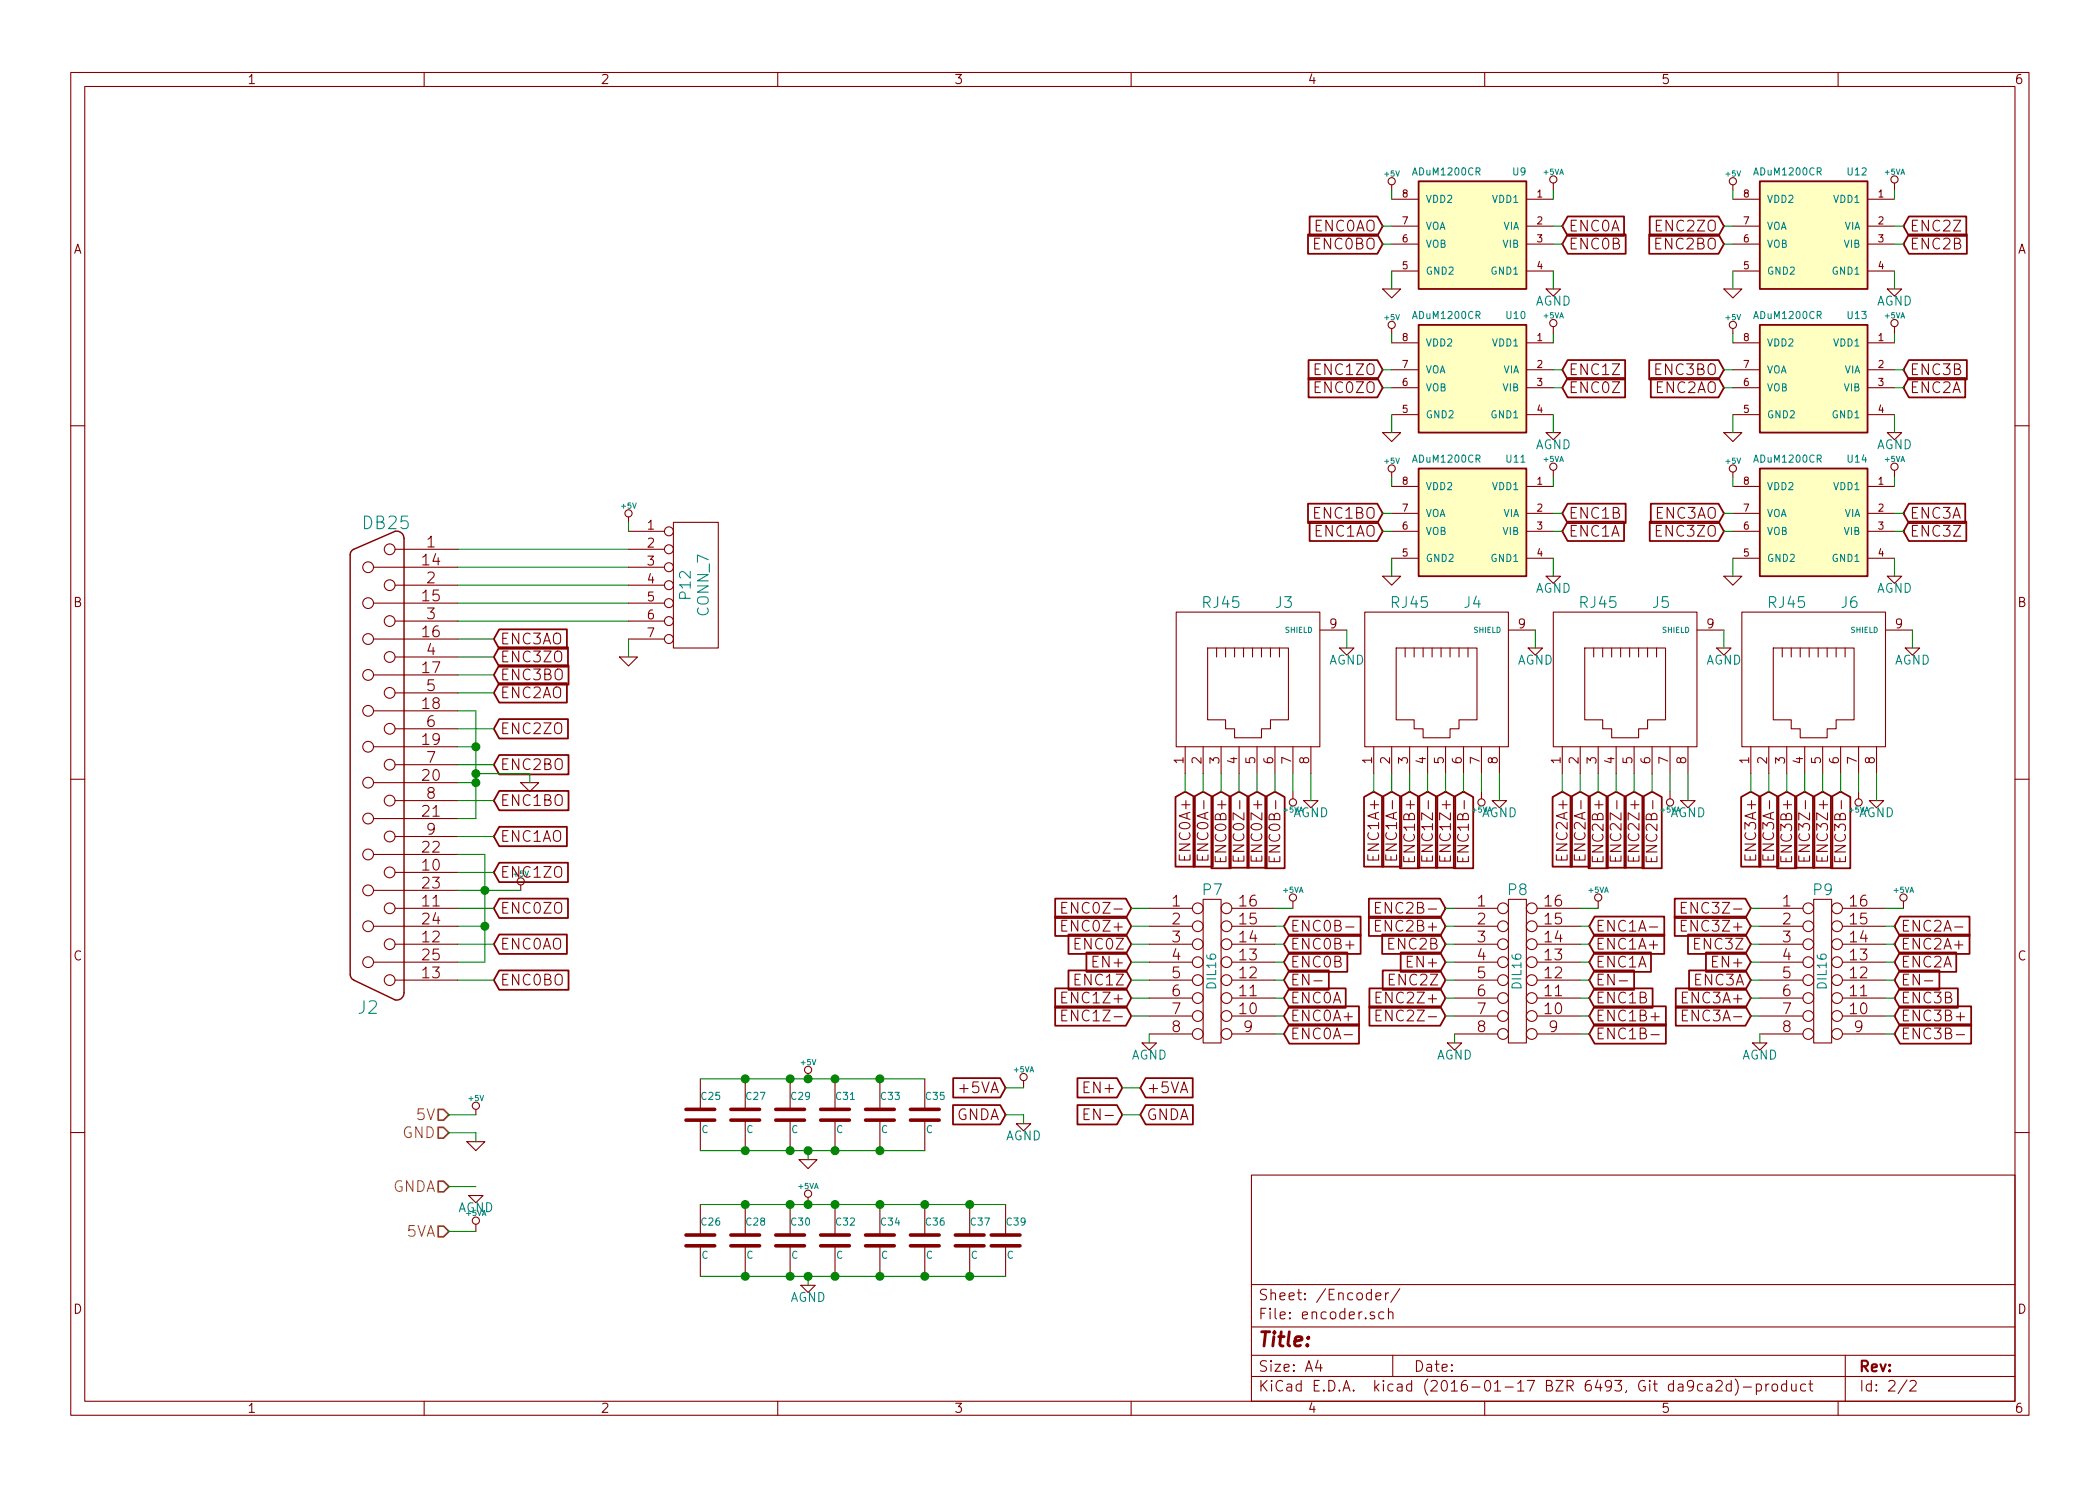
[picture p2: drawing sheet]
EESchema Schematic File Version 2
LIBS:power
LIBS:device
LIBS:transistors
LIBS:conn
LIBS:linear
LIBS:regul
LIBS:74xx
LIBS:cmos4000
LIBS:adc-dac
LIBS:memory
LIBS:xilinx
LIBS:microcontrollers
LIBS:dsp
LIBS:microchip
LIBS:analog_switches
LIBS:motorola
LIBS:texas
LIBS:intel
LIBS:audio
LIBS:interface
LIBS:digital-audio
LIBS:philips
LIBS:display
LIBS:cypress
LIBS:siliconi
LIBS:opto
LIBS:atmel
LIBS:contrib
LIBS:valves
LIBS:db25_bob-cache
EELAYER 25 0
EELAYER END
$Descr A4 11693 8268
encoding utf-8
Sheet 2 2
Title ""
Date ""
Rev ""
Comp ""
Comment1 ""
Comment2 ""
Comment3 ""
Comment4 ""
$EndDescr
$Comp
L DB25 J2
U 1 1
P 2100 4250
F 0 "J2" H 2150 5600 70  0000 C CNN
F 1 "DB25" H 2050 2900 70  0000 C CNN
F 2 "Connect:DB25FD" H 2100 4250 60  0001 C CNN
F 3 "" H 2100 4250 60  0000 C CNN
	1    2100 4250
	-1   0    0    1   
$EndComp
Text HLabel 2500 6300 0    60   Input ~ 0
GND
Text HLabel 2500 6600 0    60   Input ~ 0
GNDA
Text HLabel 2500 6200 0    60   Input ~ 0
5V
$Comp
L GND #PWR057
U 1 1
P 2950 4350
F 0 "#PWR057" H 2950 4350 30  0001 C CNN
F 1 "GND" H 2950 4280 30  0001 C CNN
F 2 "" H 2950 4350 60  0000 C CNN
F 3 "" H 2950 4350 60  0000 C CNN
	1    2950 4350
	1    0    0    -1  
$EndComp
$Comp
L +5V #PWR058
U 1 1
P 2900 4950
F 0 "#PWR058" H 2900 5040 20  0001 C CNN
F 1 "+5V" H 2900 5040 30  0000 C CNN
F 2 "" H 2900 4950 60  0000 C CNN
F 3 "" H 2900 4950 60  0000 C CNN
	1    2900 4950
	1    0    0    -1  
$EndComp
$Comp
L GND #PWR059
U 1 1
P 2650 6350
F 0 "#PWR059" H 2650 6350 30  0001 C CNN
F 1 "GND" H 2650 6280 30  0001 C CNN
F 2 "" H 2650 6350 60  0000 C CNN
F 3 "" H 2650 6350 60  0000 C CNN
	1    2650 6350
	1    0    0    -1  
$EndComp
$Comp
L +5V #PWR060
U 1 1
P 2650 6200
F 0 "#PWR060" H 2650 6290 20  0001 C CNN
F 1 "+5V" H 2650 6290 30  0000 C CNN
F 2 "" H 2650 6200 60  0000 C CNN
F 3 "" H 2650 6200 60  0000 C CNN
	1    2650 6200
	1    0    0    -1  
$EndComp
$Comp
L ADuM1200CR U11
U 1 1
P 8200 2900
F 0 "U11" H 7900 3250 40  0000 L CNN
F 1 "ADuM1200CR" H 8150 3250 40  0000 L CNN
F 2 "Housings_SOIC:SOIC-8_3.9x4.9mm_Pitch1.27mm" H 8200 2900 35  0001 C CIN
F 3 "" H 8200 2900 60  0000 C CNN
	1    8200 2900
	-1   0    0    -1  
$EndComp
$Comp
L ADuM1200CR U10
U 1 1
P 8200 2100
F 0 "U10" H 7900 2450 40  0000 L CNN
F 1 "ADuM1200CR" H 8150 2450 40  0000 L CNN
F 2 "Housings_SOIC:SOIC-8_3.9x4.9mm_Pitch1.27mm" H 8200 2100 35  0001 C CIN
F 3 "" H 8200 2100 60  0000 C CNN
	1    8200 2100
	-1   0    0    -1  
$EndComp
$Comp
L ADuM1200CR U9
U 1 1
P 8200 1300
F 0 "U9" H 7900 1650 40  0000 L CNN
F 1 "ADuM1200CR" H 8150 1650 40  0000 L CNN
F 2 "Housings_SOIC:SOIC-8_3.9x4.9mm_Pitch1.27mm" H 8200 1300 35  0001 C CIN
F 3 "" H 8200 1300 60  0000 C CNN
	1    8200 1300
	-1   0    0    -1  
$EndComp
$Comp
L ADuM1200CR U12
U 1 1
P 10100 1300
F 0 "U12" H 9800 1650 40  0000 L CNN
F 1 "ADuM1200CR" H 10050 1650 40  0000 L CNN
F 2 "Housings_SOIC:SOIC-8_3.9x4.9mm_Pitch1.27mm" H 10100 1300 35  0001 C CIN
F 3 "" H 10100 1300 60  0000 C CNN
	1    10100 1300
	-1   0    0    -1  
$EndComp
Text GLabel 7700 1250 0    60   Input ~ 0
ENC0AO
Text GLabel 7700 1350 0    60   Input ~ 0
ENC0BO
Text GLabel 7700 2150 0    60   Input ~ 0
ENC0ZO
Text GLabel 7700 2950 0    60   Input ~ 0
ENC1AO
Text GLabel 7700 2850 0    60   Input ~ 0
ENC1BO
Text GLabel 7700 2050 0    60   Input ~ 0
ENC1ZO
Text GLabel 9600 2150 0    60   Input ~ 0
ENC2AO
Text GLabel 9600 1350 0    60   Input ~ 0
ENC2BO
Text GLabel 8700 1250 2    60   Input ~ 0
ENC0A
Text GLabel 8700 1350 2    60   Input ~ 0
ENC0B
Text GLabel 8700 2150 2    60   Input ~ 0
ENC0Z
Text GLabel 8700 2950 2    60   Input ~ 0
ENC1A
Text GLabel 8700 2850 2    60   Input ~ 0
ENC1B
Text GLabel 8700 2050 2    60   Input ~ 0
ENC1Z
Text GLabel 10600 2150 2    60   Input ~ 0
ENC2A
Text GLabel 10600 1350 2    60   Input ~ 0
ENC2B
$Comp
L AGND #PWR061
U 1 1
P 2650 6650
F 0 "#PWR061" H 2650 6650 40  0001 C CNN
F 1 "AGND" H 2650 6580 50  0000 C CNN
F 2 "" H 2650 6650 60  0000 C CNN
F 3 "" H 2650 6650 60  0000 C CNN
	1    2650 6650
	1    0    0    -1  
$EndComp
$Comp
L +5VA #PWR062
U 1 1
P 2650 6850
F 0 "#PWR062" H 2650 6980 20  0001 C CNN
F 1 "+5VA" H 2650 6950 30  0000 C CNN
F 2 "" H 2650 6850 60  0000 C CNN
F 3 "" H 2650 6850 60  0000 C CNN
	1    2650 6850
	1    0    0    -1  
$EndComp
Text HLabel 2500 6850 0    60   Input ~ 0
5VA
$Comp
L GND #PWR063
U 1 1
P 7750 3200
F 0 "#PWR063" H 7750 3200 30  0001 C CNN
F 1 "GND" H 7750 3130 30  0001 C CNN
F 2 "" H 7750 3200 60  0000 C CNN
F 3 "" H 7750 3200 60  0000 C CNN
	1    7750 3200
	1    0    0    -1  
$EndComp
$Comp
L GND #PWR064
U 1 1
P 7750 2400
F 0 "#PWR064" H 7750 2400 30  0001 C CNN
F 1 "GND" H 7750 2330 30  0001 C CNN
F 2 "" H 7750 2400 60  0000 C CNN
F 3 "" H 7750 2400 60  0000 C CNN
	1    7750 2400
	1    0    0    -1  
$EndComp
$Comp
L GND #PWR065
U 1 1
P 7750 1600
F 0 "#PWR065" H 7750 1600 30  0001 C CNN
F 1 "GND" H 7750 1530 30  0001 C CNN
F 2 "" H 7750 1600 60  0000 C CNN
F 3 "" H 7750 1600 60  0000 C CNN
	1    7750 1600
	1    0    0    -1  
$EndComp
$Comp
L GND #PWR066
U 1 1
P 9650 1600
F 0 "#PWR066" H 9650 1600 30  0001 C CNN
F 1 "GND" H 9650 1530 30  0001 C CNN
F 2 "" H 9650 1600 60  0000 C CNN
F 3 "" H 9650 1600 60  0000 C CNN
	1    9650 1600
	1    0    0    -1  
$EndComp
$Comp
L AGND #PWR067
U 1 1
P 8650 3200
F 0 "#PWR067" H 8650 3200 40  0001 C CNN
F 1 "AGND" H 8650 3130 50  0000 C CNN
F 2 "" H 8650 3200 60  0000 C CNN
F 3 "" H 8650 3200 60  0000 C CNN
	1    8650 3200
	1    0    0    -1  
$EndComp
$Comp
L AGND #PWR068
U 1 1
P 8650 2400
F 0 "#PWR068" H 8650 2400 40  0001 C CNN
F 1 "AGND" H 8650 2330 50  0000 C CNN
F 2 "" H 8650 2400 60  0000 C CNN
F 3 "" H 8650 2400 60  0000 C CNN
	1    8650 2400
	1    0    0    -1  
$EndComp
$Comp
L AGND #PWR069
U 1 1
P 8650 1600
F 0 "#PWR069" H 8650 1600 40  0001 C CNN
F 1 "AGND" H 8650 1530 50  0000 C CNN
F 2 "" H 8650 1600 60  0000 C CNN
F 3 "" H 8650 1600 60  0000 C CNN
	1    8650 1600
	1    0    0    -1  
$EndComp
$Comp
L AGND #PWR070
U 1 1
P 10550 1600
F 0 "#PWR070" H 10550 1600 40  0001 C CNN
F 1 "AGND" H 10550 1530 50  0000 C CNN
F 2 "" H 10550 1600 60  0000 C CNN
F 3 "" H 10550 1600 60  0000 C CNN
	1    10550 1600
	1    0    0    -1  
$EndComp
$Comp
L +5V #PWR071
U 1 1
P 7750 2650
F 0 "#PWR071" H 7750 2740 20  0001 C CNN
F 1 "+5V" H 7750 2740 30  0000 C CNN
F 2 "" H 7750 2650 60  0000 C CNN
F 3 "" H 7750 2650 60  0000 C CNN
	1    7750 2650
	1    0    0    -1  
$EndComp
$Comp
L +5V #PWR072
U 1 1
P 7750 1850
F 0 "#PWR072" H 7750 1940 20  0001 C CNN
F 1 "+5V" H 7750 1940 30  0000 C CNN
F 2 "" H 7750 1850 60  0000 C CNN
F 3 "" H 7750 1850 60  0000 C CNN
	1    7750 1850
	1    0    0    -1  
$EndComp
$Comp
L +5V #PWR073
U 1 1
P 7750 1050
F 0 "#PWR073" H 7750 1140 20  0001 C CNN
F 1 "+5V" H 7750 1140 30  0000 C CNN
F 2 "" H 7750 1050 60  0000 C CNN
F 3 "" H 7750 1050 60  0000 C CNN
	1    7750 1050
	1    0    0    -1  
$EndComp
$Comp
L +5V #PWR074
U 1 1
P 9650 1050
F 0 "#PWR074" H 9650 1140 20  0001 C CNN
F 1 "+5V" H 9650 1140 30  0000 C CNN
F 2 "" H 9650 1050 60  0000 C CNN
F 3 "" H 9650 1050 60  0000 C CNN
	1    9650 1050
	1    0    0    -1  
$EndComp
$Comp
L +5VA #PWR075
U 1 1
P 8650 2650
F 0 "#PWR075" H 8650 2780 20  0001 C CNN
F 1 "+5VA" H 8650 2750 30  0000 C CNN
F 2 "" H 8650 2650 60  0000 C CNN
F 3 "" H 8650 2650 60  0000 C CNN
	1    8650 2650
	1    0    0    -1  
$EndComp
$Comp
L +5VA #PWR076
U 1 1
P 8650 1850
F 0 "#PWR076" H 8650 1980 20  0001 C CNN
F 1 "+5VA" H 8650 1950 30  0000 C CNN
F 2 "" H 8650 1850 60  0000 C CNN
F 3 "" H 8650 1850 60  0000 C CNN
	1    8650 1850
	1    0    0    -1  
$EndComp
$Comp
L +5VA #PWR077
U 1 1
P 8650 1050
F 0 "#PWR077" H 8650 1180 20  0001 C CNN
F 1 "+5VA" H 8650 1150 30  0000 C CNN
F 2 "" H 8650 1050 60  0000 C CNN
F 3 "" H 8650 1050 60  0000 C CNN
	1    8650 1050
	1    0    0    -1  
$EndComp
$Comp
L +5VA #PWR078
U 1 1
P 10550 1050
F 0 "#PWR078" H 10550 1180 20  0001 C CNN
F 1 "+5VA" H 10550 1150 30  0000 C CNN
F 2 "" H 10550 1050 60  0000 C CNN
F 3 "" H 10550 1050 60  0000 C CNN
	1    10550 1050
	1    0    0    -1  
$EndComp
$Comp
L C C25
U 1 1
P 3900 6200
F 0 "C25" H 3900 6300 40  0000 L CNN
F 1 "C" H 3906 6115 40  0000 L CNN
F 2 "Capacitors_SMD:C_1210" H 3938 6050 30  0001 C CNN
F 3 "" H 3900 6200 60  0000 C CNN
	1    3900 6200
	1    0    0    -1  
$EndComp
$Comp
L C C27
U 1 1
P 4150 6200
F 0 "C27" H 4150 6300 40  0000 L CNN
F 1 "C" H 4156 6115 40  0000 L CNN
F 2 "Capacitors_SMD:C_1210" H 4188 6050 30  0001 C CNN
F 3 "" H 4150 6200 60  0000 C CNN
	1    4150 6200
	1    0    0    -1  
$EndComp
$Comp
L C C29
U 1 1
P 4400 6200
F 0 "C29" H 4400 6300 40  0000 L CNN
F 1 "C" H 4406 6115 40  0000 L CNN
F 2 "Capacitors_SMD:C_1210" H 4438 6050 30  0001 C CNN
F 3 "" H 4400 6200 60  0000 C CNN
	1    4400 6200
	1    0    0    -1  
$EndComp
$Comp
L C C31
U 1 1
P 4650 6200
F 0 "C31" H 4650 6300 40  0000 L CNN
F 1 "C" H 4656 6115 40  0000 L CNN
F 2 "Capacitors_SMD:C_1210" H 4688 6050 30  0001 C CNN
F 3 "" H 4650 6200 60  0000 C CNN
	1    4650 6200
	1    0    0    -1  
$EndComp
$Comp
L C C33
U 1 1
P 4900 6200
F 0 "C33" H 4900 6300 40  0000 L CNN
F 1 "C" H 4906 6115 40  0000 L CNN
F 2 "Capacitors_SMD:C_1210" H 4938 6050 30  0001 C CNN
F 3 "" H 4900 6200 60  0000 C CNN
	1    4900 6200
	1    0    0    -1  
$EndComp
$Comp
L C C35
U 1 1
P 5150 6200
F 0 "C35" H 5150 6300 40  0000 L CNN
F 1 "C" H 5156 6115 40  0000 L CNN
F 2 "Capacitors_SMD:C_1210" H 5188 6050 30  0001 C CNN
F 3 "" H 5150 6200 60  0000 C CNN
	1    5150 6200
	1    0    0    -1  
$EndComp
$Comp
L C C36
U 1 1
P 5150 6900
F 0 "C36" H 5150 7000 40  0000 L CNN
F 1 "C" H 5156 6815 40  0000 L CNN
F 2 "Capacitors_SMD:C_1210" H 5188 6750 30  0001 C CNN
F 3 "" H 5150 6900 60  0000 C CNN
	1    5150 6900
	1    0    0    -1  
$EndComp
$Comp
L C C34
U 1 1
P 4900 6900
F 0 "C34" H 4900 7000 40  0000 L CNN
F 1 "C" H 4906 6815 40  0000 L CNN
F 2 "Capacitors_SMD:C_1210" H 4938 6750 30  0001 C CNN
F 3 "" H 4900 6900 60  0000 C CNN
	1    4900 6900
	1    0    0    -1  
$EndComp
$Comp
L C C32
U 1 1
P 4650 6900
F 0 "C32" H 4650 7000 40  0000 L CNN
F 1 "C" H 4656 6815 40  0000 L CNN
F 2 "Capacitors_SMD:C_1210" H 4688 6750 30  0001 C CNN
F 3 "" H 4650 6900 60  0000 C CNN
	1    4650 6900
	1    0    0    -1  
$EndComp
$Comp
L C C30
U 1 1
P 4400 6900
F 0 "C30" H 4400 7000 40  0000 L CNN
F 1 "C" H 4406 6815 40  0000 L CNN
F 2 "Capacitors_SMD:C_1210" H 4438 6750 30  0001 C CNN
F 3 "" H 4400 6900 60  0000 C CNN
	1    4400 6900
	1    0    0    -1  
$EndComp
$Comp
L C C28
U 1 1
P 4150 6900
F 0 "C28" H 4150 7000 40  0000 L CNN
F 1 "C" H 4156 6815 40  0000 L CNN
F 2 "Capacitors_SMD:C_1210" H 4188 6750 30  0001 C CNN
F 3 "" H 4150 6900 60  0000 C CNN
	1    4150 6900
	1    0    0    -1  
$EndComp
$Comp
L C C26
U 1 1
P 3900 6900
F 0 "C26" H 3900 7000 40  0000 L CNN
F 1 "C" H 3906 6815 40  0000 L CNN
F 2 "Capacitors_SMD:C_1210" H 3938 6750 30  0001 C CNN
F 3 "" H 3900 6900 60  0000 C CNN
	1    3900 6900
	1    0    0    -1  
$EndComp
$Comp
L +5VA #PWR079
U 1 1
P 4500 6700
F 0 "#PWR079" H 4500 6830 20  0001 C CNN
F 1 "+5VA" H 4500 6800 30  0000 C CNN
F 2 "" H 4500 6700 60  0000 C CNN
F 3 "" H 4500 6700 60  0000 C CNN
	1    4500 6700
	1    0    0    -1  
$EndComp
$Comp
L AGND #PWR080
U 1 1
P 4500 7150
F 0 "#PWR080" H 4500 7150 40  0001 C CNN
F 1 "AGND" H 4500 7080 50  0000 C CNN
F 2 "" H 4500 7150 60  0000 C CNN
F 3 "" H 4500 7150 60  0000 C CNN
	1    4500 7150
	1    0    0    -1  
$EndComp
$Comp
L GND #PWR081
U 1 1
P 4500 6450
F 0 "#PWR081" H 4500 6450 30  0001 C CNN
F 1 "GND" H 4500 6380 30  0001 C CNN
F 2 "" H 4500 6450 60  0000 C CNN
F 3 "" H 4500 6450 60  0000 C CNN
	1    4500 6450
	1    0    0    -1  
$EndComp
$Comp
L +5V #PWR082
U 1 1
P 4500 6000
F 0 "#PWR082" H 4500 6090 20  0001 C CNN
F 1 "+5V" H 4500 6090 30  0000 C CNN
F 2 "" H 4500 6000 60  0000 C CNN
F 3 "" H 4500 6000 60  0000 C CNN
	1    4500 6000
	1    0    0    -1  
$EndComp
$Comp
L RJ45 J3
U 1 1
P 6950 3850
F 0 "J3" H 7150 4350 60  0000 C CNN
F 1 "RJ45" H 6800 4350 60  0000 C CNN
F 2 "Connect:RJ45_8" H 6950 3850 60  0001 C CNN
F 3 "" H 6950 3850 60  0000 C CNN
	1    6950 3850
	1    0    0    -1  
$EndComp
$Comp
L RJ45 J4
U 1 1
P 8000 3850
F 0 "J4" H 8200 4350 60  0000 C CNN
F 1 "RJ45" H 7850 4350 60  0000 C CNN
F 2 "Connect:RJ45_8" H 8000 3850 60  0001 C CNN
F 3 "" H 8000 3850 60  0000 C CNN
	1    8000 3850
	1    0    0    -1  
$EndComp
$Comp
L RJ45 J6
U 1 1
P 10100 3850
F 0 "J6" H 10300 4350 60  0000 C CNN
F 1 "RJ45" H 9950 4350 60  0000 C CNN
F 2 "Connect:RJ45_8" H 10100 3850 60  0001 C CNN
F 3 "" H 10100 3850 60  0000 C CNN
	1    10100 3850
	1    0    0    -1  
$EndComp
$Comp
L RJ45 J5
U 1 1
P 9050 3850
F 0 "J5" H 9250 4350 60  0000 C CNN
F 1 "RJ45" H 8900 4350 60  0000 C CNN
F 2 "Connect:RJ45_8" H 9050 3850 60  0001 C CNN
F 3 "" H 9050 3850 60  0000 C CNN
	1    9050 3850
	1    0    0    -1  
$EndComp
$Comp
L DIL16 P9
U 1 1
P 10150 5400
F 0 "P9" H 10150 5850 60  0000 C CNN
F 1 "DIL16" V 10150 5400 50  0000 C CNN
F 2 "Housings_SOIC:SOIC-16_3.9x9.9mm_Pitch1.27mm" H 10150 5400 60  0001 C CNN
F 3 "" H 10150 5400 60  0000 C CNN
	1    10150 5400
	1    0    0    -1  
$EndComp
$Comp
L DIL16 P8
U 1 1
P 8450 5400
F 0 "P8" H 8450 5850 60  0000 C CNN
F 1 "DIL16" V 8450 5400 50  0000 C CNN
F 2 "Housings_SOIC:SOIC-16_3.9x9.9mm_Pitch1.27mm" H 8450 5400 60  0001 C CNN
F 3 "" H 8450 5400 60  0000 C CNN
	1    8450 5400
	1    0    0    -1  
$EndComp
$Comp
L DIL16 P7
U 1 1
P 6750 5400
F 0 "P7" H 6750 5850 60  0000 C CNN
F 1 "DIL16" V 6750 5400 50  0000 C CNN
F 2 "Housings_SOIC:SOIC-16_3.9x9.9mm_Pitch1.27mm" H 6750 5400 60  0001 C CNN
F 3 "" H 6750 5400 60  0000 C CNN
	1    6750 5400
	1    0    0    -1  
$EndComp
Text GLabel 7150 5550 2    60   Input ~ 0
ENC0A
Text GLabel 7150 5350 2    60   Input ~ 0
ENC0B
Text GLabel 6300 5250 0    60   Input ~ 0
ENC0Z
Text GLabel 8850 5350 2    60   Input ~ 0
ENC1A
Text GLabel 8850 5550 2    60   Input ~ 0
ENC1B
Text GLabel 6300 5450 0    60   Input ~ 0
ENC1Z
Text GLabel 10550 5350 2    60   Input ~ 0
ENC2A
Text GLabel 8050 5250 0    60   Input ~ 0
ENC2B
$Comp
L ADuM1200CR U13
U 1 1
P 10100 2100
F 0 "U13" H 9800 2450 40  0000 L CNN
F 1 "ADuM1200CR" H 10050 2450 40  0000 L CNN
F 2 "Housings_SOIC:SOIC-8_3.9x4.9mm_Pitch1.27mm" H 10100 2100 35  0001 C CIN
F 3 "" H 10100 2100 60  0000 C CNN
	1    10100 2100
	-1   0    0    -1  
$EndComp
Text GLabel 9600 1250 0    60   Input ~ 0
ENC2ZO
Text GLabel 9600 2850 0    60   Input ~ 0
ENC3AO
Text GLabel 10600 1250 2    60   Input ~ 0
ENC2Z
Text GLabel 10600 2850 2    60   Input ~ 0
ENC3A
$Comp
L GND #PWR083
U 1 1
P 9650 2400
F 0 "#PWR083" H 9650 2400 30  0001 C CNN
F 1 "GND" H 9650 2330 30  0001 C CNN
F 2 "" H 9650 2400 60  0000 C CNN
F 3 "" H 9650 2400 60  0000 C CNN
	1    9650 2400
	1    0    0    -1  
$EndComp
$Comp
L AGND #PWR084
U 1 1
P 10550 2400
F 0 "#PWR084" H 10550 2400 40  0001 C CNN
F 1 "AGND" H 10550 2330 50  0000 C CNN
F 2 "" H 10550 2400 60  0000 C CNN
F 3 "" H 10550 2400 60  0000 C CNN
	1    10550 2400
	1    0    0    -1  
$EndComp
$Comp
L +5V #PWR085
U 1 1
P 9650 1850
F 0 "#PWR085" H 9650 1940 20  0001 C CNN
F 1 "+5V" H 9650 1940 30  0000 C CNN
F 2 "" H 9650 1850 60  0000 C CNN
F 3 "" H 9650 1850 60  0000 C CNN
	1    9650 1850
	1    0    0    -1  
$EndComp
$Comp
L +5VA #PWR086
U 1 1
P 10550 1850
F 0 "#PWR086" H 10550 1980 20  0001 C CNN
F 1 "+5VA" H 10550 1950 30  0000 C CNN
F 2 "" H 10550 1850 60  0000 C CNN
F 3 "" H 10550 1850 60  0000 C CNN
	1    10550 1850
	1    0    0    -1  
$EndComp
$Comp
L ADuM1200CR U14
U 1 1
P 10100 2900
F 0 "U14" H 9800 3250 40  0000 L CNN
F 1 "ADuM1200CR" H 10050 3250 40  0000 L CNN
F 2 "Housings_SOIC:SOIC-8_3.9x4.9mm_Pitch1.27mm" H 10100 2900 35  0001 C CIN
F 3 "" H 10100 2900 60  0000 C CNN
	1    10100 2900
	-1   0    0    -1  
$EndComp
Text GLabel 9600 2050 0    60   Input ~ 0
ENC3BO
Text GLabel 9600 2950 0    60   Input ~ 0
ENC3ZO
Text GLabel 10600 2050 2    60   Input ~ 0
ENC3B
Text GLabel 10600 2950 2    60   Input ~ 0
ENC3Z
$Comp
L GND #PWR087
U 1 1
P 9650 3200
F 0 "#PWR087" H 9650 3200 30  0001 C CNN
F 1 "GND" H 9650 3130 30  0001 C CNN
F 2 "" H 9650 3200 60  0000 C CNN
F 3 "" H 9650 3200 60  0000 C CNN
	1    9650 3200
	1    0    0    -1  
$EndComp
$Comp
L AGND #PWR088
U 1 1
P 10550 3200
F 0 "#PWR088" H 10550 3200 40  0001 C CNN
F 1 "AGND" H 10550 3130 50  0000 C CNN
F 2 "" H 10550 3200 60  0000 C CNN
F 3 "" H 10550 3200 60  0000 C CNN
	1    10550 3200
	1    0    0    -1  
$EndComp
$Comp
L +5V #PWR089
U 1 1
P 9650 2650
F 0 "#PWR089" H 9650 2740 20  0001 C CNN
F 1 "+5V" H 9650 2740 30  0000 C CNN
F 2 "" H 9650 2650 60  0000 C CNN
F 3 "" H 9650 2650 60  0000 C CNN
	1    9650 2650
	1    0    0    -1  
$EndComp
$Comp
L +5VA #PWR090
U 1 1
P 10550 2650
F 0 "#PWR090" H 10550 2780 20  0001 C CNN
F 1 "+5VA" H 10550 2750 30  0000 C CNN
F 2 "" H 10550 2650 60  0000 C CNN
F 3 "" H 10550 2650 60  0000 C CNN
	1    10550 2650
	1    0    0    -1  
$EndComp
Text GLabel 8050 5450 0    60   Input ~ 0
ENC2Z
Text GLabel 9750 5450 0    60   Input ~ 0
ENC3A
Text GLabel 10550 5550 2    60   Input ~ 0
ENC3B
Text GLabel 9750 5250 0    60   Input ~ 0
ENC3Z
$Comp
L +5VA #PWR091
U 1 1
P 7200 5050
F 0 "#PWR091" H 7200 5180 20  0001 C CNN
F 1 "+5VA" H 7200 5150 30  0000 C CNN
F 2 "" H 7200 5050 60  0000 C CNN
F 3 "" H 7200 5050 60  0000 C CNN
	1    7200 5050
	1    0    0    -1  
$EndComp
$Comp
L +5VA #PWR092
U 1 1
P 8900 5050
F 0 "#PWR092" H 8900 5180 20  0001 C CNN
F 1 "+5VA" H 8900 5150 30  0000 C CNN
F 2 "" H 8900 5050 60  0000 C CNN
F 3 "" H 8900 5050 60  0000 C CNN
	1    8900 5050
	1    0    0    -1  
$EndComp
$Comp
L +5VA #PWR093
U 1 1
P 10600 5050
F 0 "#PWR093" H 10600 5180 20  0001 C CNN
F 1 "+5VA" H 10600 5150 30  0000 C CNN
F 2 "" H 10600 5050 60  0000 C CNN
F 3 "" H 10600 5050 60  0000 C CNN
	1    10600 5050
	1    0    0    -1  
$EndComp
$Comp
L AGND #PWR094
U 1 1
P 6400 5800
F 0 "#PWR094" H 6400 5800 40  0001 C CNN
F 1 "AGND" H 6400 5730 50  0000 C CNN
F 2 "" H 6400 5800 60  0000 C CNN
F 3 "" H 6400 5800 60  0000 C CNN
	1    6400 5800
	1    0    0    -1  
$EndComp
$Comp
L AGND #PWR095
U 1 1
P 8100 5800
F 0 "#PWR095" H 8100 5800 40  0001 C CNN
F 1 "AGND" H 8100 5730 50  0000 C CNN
F 2 "" H 8100 5800 60  0000 C CNN
F 3 "" H 8100 5800 60  0000 C CNN
	1    8100 5800
	1    0    0    -1  
$EndComp
$Comp
L AGND #PWR096
U 1 1
P 9800 5800
F 0 "#PWR096" H 9800 5800 40  0001 C CNN
F 1 "AGND" H 9800 5730 50  0000 C CNN
F 2 "" H 9800 5800 60  0000 C CNN
F 3 "" H 9800 5800 60  0000 C CNN
	1    9800 5800
	1    0    0    -1  
$EndComp
Text GLabel 7150 5650 2    60   Input ~ 0
ENC0A+
Text GLabel 7150 5750 2    60   Input ~ 0
ENC0A-
Text GLabel 6300 5150 0    60   Input ~ 0
ENC0Z+
Text GLabel 6300 5050 0    60   Input ~ 0
ENC0Z-
Text GLabel 8850 5250 2    60   Input ~ 0
ENC1A+
Text GLabel 8850 5150 2    60   Input ~ 0
ENC1A-
Text GLabel 7150 5250 2    60   Input ~ 0
ENC0B+
Text GLabel 7150 5150 2    60   Input ~ 0
ENC0B-
Text GLabel 8850 5650 2    60   Input ~ 0
ENC1B+
Text GLabel 8850 5750 2    60   Input ~ 0
ENC1B-
Text GLabel 8050 5150 0    60   Input ~ 0
ENC2B+
Text GLabel 8050 5050 0    60   Input ~ 0
ENC2B-
Text GLabel 10550 5250 2    60   Input ~ 0
ENC2A+
Text GLabel 10550 5150 2    60   Input ~ 0
ENC2A-
Text GLabel 6300 5550 0    60   Input ~ 0
ENC1Z+
Text GLabel 6300 5650 0    60   Input ~ 0
ENC1Z-
Text GLabel 8050 5550 0    60   Input ~ 0
ENC2Z+
Text GLabel 8050 5650 0    60   Input ~ 0
ENC2Z-
Text GLabel 9750 5150 0    60   Input ~ 0
ENC3Z+
Text GLabel 9750 5050 0    60   Input ~ 0
ENC3Z-
Text GLabel 10550 5650 2    60   Input ~ 0
ENC3B+
Text GLabel 10550 5750 2    60   Input ~ 0
ENC3B-
Text GLabel 9750 5550 0    60   Input ~ 0
ENC3A+
Text GLabel 9750 5650 0    60   Input ~ 0
ENC3A-
Text GLabel 6700 4400 3    60   Input ~ 0
ENC0A-
Text GLabel 6600 4400 3    60   Input ~ 0
ENC0A+
Text GLabel 7100 4400 3    60   Input ~ 0
ENC0B-
Text GLabel 6800 4400 3    60   Input ~ 0
ENC0B+
Text GLabel 6900 4400 3    60   Input ~ 0
ENC0Z-
Text GLabel 7000 4400 3    60   Input ~ 0
ENC0Z+
Text GLabel 7650 4400 3    60   Input ~ 0
ENC1A+
Text GLabel 7750 4400 3    60   Input ~ 0
ENC1A-
Text GLabel 8150 4400 3    60   Input ~ 0
ENC1B-
Text GLabel 7850 4400 3    60   Input ~ 0
ENC1B+
Text GLabel 7950 4400 3    60   Input ~ 0
ENC1Z-
Text GLabel 8050 4400 3    60   Input ~ 0
ENC1Z+
Text GLabel 8700 4400 3    60   Input ~ 0
ENC2A+
Text GLabel 8800 4400 3    60   Input ~ 0
ENC2A-
Text GLabel 9200 4400 3    60   Input ~ 0
ENC2B-
Text GLabel 8900 4400 3    60   Input ~ 0
ENC2B+
Text GLabel 9000 4400 3    60   Input ~ 0
ENC2Z-
Text GLabel 9100 4400 3    60   Input ~ 0
ENC2Z+
Text GLabel 9750 4400 3    60   Input ~ 0
ENC3A+
Text GLabel 9850 4400 3    60   Input ~ 0
ENC3A-
Text GLabel 9950 4400 3    60   Input ~ 0
ENC3B+
Text GLabel 10250 4400 3    60   Input ~ 0
ENC3B-
Text GLabel 10050 4400 3    60   Input ~ 0
ENC3Z-
Text GLabel 10150 4400 3    60   Input ~ 0
ENC3Z+
$Comp
L AGND #PWR097
U 1 1
P 7300 4450
F 0 "#PWR097" H 7300 4450 40  0001 C CNN
F 1 "AGND" H 7300 4380 50  0000 C CNN
F 2 "" H 7300 4450 60  0000 C CNN
F 3 "" H 7300 4450 60  0000 C CNN
	1    7300 4450
	1    0    0    -1  
$EndComp
$Comp
L AGND #PWR098
U 1 1
P 8350 4450
F 0 "#PWR098" H 8350 4450 40  0001 C CNN
F 1 "AGND" H 8350 4380 50  0000 C CNN
F 2 "" H 8350 4450 60  0000 C CNN
F 3 "" H 8350 4450 60  0000 C CNN
	1    8350 4450
	1    0    0    -1  
$EndComp
$Comp
L AGND #PWR099
U 1 1
P 9400 4450
F 0 "#PWR099" H 9400 4450 40  0001 C CNN
F 1 "AGND" H 9400 4380 50  0000 C CNN
F 2 "" H 9400 4450 60  0000 C CNN
F 3 "" H 9400 4450 60  0000 C CNN
	1    9400 4450
	1    0    0    -1  
$EndComp
$Comp
L AGND #PWR0100
U 1 1
P 10450 4450
F 0 "#PWR0100" H 10450 4450 40  0001 C CNN
F 1 "AGND" H 10450 4380 50  0000 C CNN
F 2 "" H 10450 4450 60  0000 C CNN
F 3 "" H 10450 4450 60  0000 C CNN
	1    10450 4450
	1    0    0    -1  
$EndComp
$Comp
L +5VA #PWR0101
U 1 1
P 7200 4400
F 0 "#PWR0101" H 7200 4530 20  0001 C CNN
F 1 "+5VA" H 7200 4500 30  0000 C CNN
F 2 "" H 7200 4400 60  0000 C CNN
F 3 "" H 7200 4400 60  0000 C CNN
	1    7200 4400
	-1   0    0    1   
$EndComp
$Comp
L +5VA #PWR0102
U 1 1
P 8250 4400
F 0 "#PWR0102" H 8250 4530 20  0001 C CNN
F 1 "+5VA" H 8250 4500 30  0000 C CNN
F 2 "" H 8250 4400 60  0000 C CNN
F 3 "" H 8250 4400 60  0000 C CNN
	1    8250 4400
	-1   0    0    1   
$EndComp
$Comp
L +5VA #PWR0103
U 1 1
P 9300 4400
F 0 "#PWR0103" H 9300 4530 20  0001 C CNN
F 1 "+5VA" H 9300 4500 30  0000 C CNN
F 2 "" H 9300 4400 60  0000 C CNN
F 3 "" H 9300 4400 60  0000 C CNN
	1    9300 4400
	-1   0    0    1   
$EndComp
$Comp
L +5VA #PWR0104
U 1 1
P 10350 4400
F 0 "#PWR0104" H 10350 4530 20  0001 C CNN
F 1 "+5VA" H 10350 4500 30  0000 C CNN
F 2 "" H 10350 4400 60  0000 C CNN
F 3 "" H 10350 4400 60  0000 C CNN
	1    10350 4400
	-1   0    0    1   
$EndComp
$Comp
L AGND #PWR0105
U 1 1
P 7500 3600
F 0 "#PWR0105" H 7500 3600 40  0001 C CNN
F 1 "AGND" H 7500 3530 50  0000 C CNN
F 2 "" H 7500 3600 60  0000 C CNN
F 3 "" H 7500 3600 60  0000 C CNN
	1    7500 3600
	1    0    0    -1  
$EndComp
$Comp
L AGND #PWR0106
U 1 1
P 8550 3600
F 0 "#PWR0106" H 8550 3600 40  0001 C CNN
F 1 "AGND" H 8550 3530 50  0000 C CNN
F 2 "" H 8550 3600 60  0000 C CNN
F 3 "" H 8550 3600 60  0000 C CNN
	1    8550 3600
	1    0    0    -1  
$EndComp
$Comp
L AGND #PWR0107
U 1 1
P 9600 3600
F 0 "#PWR0107" H 9600 3600 40  0001 C CNN
F 1 "AGND" H 9600 3530 50  0000 C CNN
F 2 "" H 9600 3600 60  0000 C CNN
F 3 "" H 9600 3600 60  0000 C CNN
	1    9600 3600
	1    0    0    -1  
$EndComp
$Comp
L AGND #PWR0108
U 1 1
P 10650 3600
F 0 "#PWR0108" H 10650 3600 40  0001 C CNN
F 1 "AGND" H 10650 3530 50  0000 C CNN
F 2 "" H 10650 3600 60  0000 C CNN
F 3 "" H 10650 3600 60  0000 C CNN
	1    10650 3600
	1    0    0    -1  
$EndComp
Text GLabel 2750 5250 2    60   Input ~ 0
ENC0AO
Text GLabel 2750 5450 2    60   Input ~ 0
ENC0BO
Text GLabel 2750 5050 2    60   Input ~ 0
ENC0ZO
Text GLabel 2750 4650 2    60   Input ~ 0
ENC1AO
Text GLabel 2750 4450 2    60   Input ~ 0
ENC1BO
Text GLabel 2750 4850 2    60   Input ~ 0
ENC1ZO
Text GLabel 2750 3850 2    60   Input ~ 0
ENC2AO
Text GLabel 2750 4250 2    60   Input ~ 0
ENC2BO
Text GLabel 2750 4050 2    60   Input ~ 0
ENC2ZO
Text GLabel 2750 3550 2    60   Input ~ 0
ENC3AO
Text GLabel 2750 3750 2    60   Input ~ 0
ENC3BO
Text GLabel 2750 3650 2    60   Input ~ 0
ENC3ZO
Text GLabel 6300 5350 0    60   Input ~ 0
EN+
Text GLabel 7150 5450 2    60   Input ~ 0
EN-
Text GLabel 8850 5450 2    60   Input ~ 0
EN-
Text GLabel 10550 5450 2    60   Input ~ 0
EN-
Text GLabel 8050 5350 0    60   Input ~ 0
EN+
Text GLabel 9750 5350 0    60   Input ~ 0
EN+
$Comp
L C C37
U 1 1
P 5400 6900
F 0 "C37" H 5400 7000 40  0000 L CNN
F 1 "C" H 5406 6815 40  0000 L CNN
F 2 "Capacitors_SMD:C_1210" H 5438 6750 30  0001 C CNN
F 3 "" H 5400 6900 60  0000 C CNN
	1    5400 6900
	1    0    0    -1  
$EndComp
$Comp
L C C39
U 1 1
P 5600 6900
F 0 "C39" H 5600 7000 40  0000 L CNN
F 1 "C" H 5606 6815 40  0000 L CNN
F 2 "Capacitors_SMD:C_1210" H 5638 6750 30  0001 C CNN
F 3 "" H 5600 6900 60  0000 C CNN
	1    5600 6900
	1    0    0    -1  
$EndComp
Text GLabel 6250 6050 0    60   Input ~ 0
EN+
Text GLabel 6250 6200 0    60   Input ~ 0
EN-
$Comp
L +5VA #PWR0109
U 1 1
P 5700 6050
F 0 "#PWR0109" H 5700 6180 20  0001 C CNN
F 1 "+5VA" H 5700 6150 30  0000 C CNN
F 2 "" H 5700 6050 60  0000 C CNN
F 3 "" H 5700 6050 60  0000 C CNN
	1    5700 6050
	1    0    0    -1  
$EndComp
$Comp
L AGND #PWR0110
U 1 1
P 5700 6250
F 0 "#PWR0110" H 5700 6250 40  0001 C CNN
F 1 "AGND" H 5700 6180 50  0000 C CNN
F 2 "" H 5700 6250 60  0000 C CNN
F 3 "" H 5700 6250 60  0000 C CNN
	1    5700 6250
	1    0    0    -1  
$EndComp
Text GLabel 5600 6050 0    60   Input ~ 0
+5VA
Text GLabel 5600 6200 0    60   Input ~ 0
GNDA
Text GLabel 6350 6200 2    60   Input ~ 0
GNDA
Text GLabel 6350 6050 2    60   Input ~ 0
+5VA
Wire Wire Line
	2700 5350 2550 5350
Wire Wire Line
	2700 4750 2700 5350
Wire Wire Line
	2700 4750 2550 4750
Wire Wire Line
	2550 4950 2900 4950
Connection ~ 2700 4950
Wire Wire Line
	2550 5150 2700 5150
Connection ~ 2700 5150
Wire Wire Line
	2650 4550 2550 4550
Wire Wire Line
	2650 3950 2650 4550
Wire Wire Line
	2650 3950 2550 3950
Wire Wire Line
	2550 4150 2650 4150
Connection ~ 2650 4150
Wire Wire Line
	2550 4350 2650 4350
Connection ~ 2650 4350
Wire Wire Line
	2650 4300 2950 4300
Wire Wire Line
	2950 4300 2950 4350
Connection ~ 2650 4300
Wire Wire Line
	2500 6200 2650 6200
Wire Wire Line
	2500 6300 2650 6300
Wire Wire Line
	2650 6300 2650 6350
Wire Wire Line
	2650 6600 2500 6600
Wire Wire Line
	2500 6850 2650 6850
Wire Wire Line
	7750 1100 7750 1050
Wire Wire Line
	7700 1250 7750 1250
Wire Wire Line
	7700 1350 7750 1350
Wire Wire Line
	7750 1500 7750 1600
Wire Wire Line
	8650 1500 8650 1600
Wire Wire Line
	8650 1350 8700 1350
Wire Wire Line
	8650 1250 8700 1250
Wire Wire Line
	8650 1100 8650 1050
Wire Wire Line
	7750 1900 7750 1850
Wire Wire Line
	8650 1900 8650 1850
Wire Wire Line
	8650 2050 8700 2050
Wire Wire Line
	8650 2150 8700 2150
Wire Wire Line
	7700 2050 7750 2050
Wire Wire Line
	7700 2150 7750 2150
Wire Wire Line
	7750 2400 7750 2300
Wire Wire Line
	8650 2400 8650 2300
Wire Wire Line
	7750 2700 7750 2650
Wire Wire Line
	7750 2850 7700 2850
Wire Wire Line
	7750 2950 7700 2950
Wire Wire Line
	7750 3100 7750 3200
Wire Wire Line
	8650 3100 8650 3200
Wire Wire Line
	8650 2950 8700 2950
Wire Wire Line
	8650 2850 8700 2850
Wire Wire Line
	8650 2700 8650 2650
Wire Wire Line
	10550 1600 10550 1500
Wire Wire Line
	9650 1600 9650 1500
Wire Wire Line
	9600 1350 9650 1350
Wire Wire Line
	9600 1250 9650 1250
Wire Wire Line
	9650 1100 9650 1050
Wire Wire Line
	10550 1100 10550 1050
Wire Wire Line
	10550 1250 10600 1250
Wire Wire Line
	10550 1350 10600 1350
Wire Wire Line
	3900 6000 5150 6000
Wire Wire Line
	3900 6400 5150 6400
Wire Wire Line
	3900 6700 5600 6700
Wire Wire Line
	3900 7100 5600 7100
Wire Wire Line
	4500 7150 4500 7100
Connection ~ 4500 7100
Wire Wire Line
	4500 6450 4500 6400
Connection ~ 4500 6400
Connection ~ 4150 6000
Connection ~ 4400 6000
Connection ~ 4650 6000
Connection ~ 4900 6000
Connection ~ 4900 6400
Connection ~ 4650 6400
Connection ~ 4400 6400
Connection ~ 4150 6400
Connection ~ 4150 6700
Connection ~ 4400 6700
Connection ~ 4650 6700
Connection ~ 4900 6700
Connection ~ 4900 7100
Connection ~ 4650 7100
Connection ~ 4400 7100
Connection ~ 4150 7100
Connection ~ 4500 6000
Connection ~ 4500 6700
Wire Wire Line
	10550 2400 10550 2300
Wire Wire Line
	9650 2400 9650 2300
Wire Wire Line
	9600 2150 9650 2150
Wire Wire Line
	9600 2050 9650 2050
Wire Wire Line
	9650 1900 9650 1850
Wire Wire Line
	10550 1900 10550 1850
Wire Wire Line
	10550 2050 10600 2050
Wire Wire Line
	10550 2150 10600 2150
Wire Wire Line
	10550 3200 10550 3100
Wire Wire Line
	9650 3200 9650 3100
Wire Wire Line
	9600 2950 9650 2950
Wire Wire Line
	9600 2850 9650 2850
Wire Wire Line
	9650 2700 9650 2650
Wire Wire Line
	10550 2700 10550 2650
Wire Wire Line
	10550 2850 10600 2850
Wire Wire Line
	10550 2950 10600 2950
Wire Wire Line
	7100 5050 7200 5050
Wire Wire Line
	6400 5800 6400 5750
Wire Wire Line
	8100 5800 8100 5750
Wire Wire Line
	9800 5800 9800 5750
Wire Wire Line
	8800 5050 8900 5050
Wire Wire Line
	10500 5050 10600 5050
Wire Wire Line
	6300 5050 6400 5050
Wire Wire Line
	6300 5150 6400 5150
Wire Wire Line
	6300 5250 6400 5250
Wire Wire Line
	6300 5450 6400 5450
Wire Wire Line
	6300 5550 6400 5550
Wire Wire Line
	6300 5650 6400 5650
Wire Wire Line
	7100 5750 7150 5750
Wire Wire Line
	7100 5650 7150 5650
Wire Wire Line
	7100 5550 7150 5550
Wire Wire Line
	7100 5350 7150 5350
Wire Wire Line
	7100 5250 7150 5250
Wire Wire Line
	7100 5150 7150 5150
Wire Wire Line
	8050 5050 8100 5050
Wire Wire Line
	8050 5150 8100 5150
Wire Wire Line
	8050 5250 8100 5250
Wire Wire Line
	8050 5450 8100 5450
Wire Wire Line
	8050 5550 8100 5550
Wire Wire Line
	8050 5650 8100 5650
Wire Wire Line
	8800 5750 8850 5750
Wire Wire Line
	8800 5650 8850 5650
Wire Wire Line
	8800 5550 8850 5550
Wire Wire Line
	8800 5350 8850 5350
Wire Wire Line
	8800 5250 8850 5250
Wire Wire Line
	8800 5150 8850 5150
Wire Wire Line
	9750 5050 9800 5050
Wire Wire Line
	9750 5150 9800 5150
Wire Wire Line
	9750 5250 9800 5250
Wire Wire Line
	9750 5450 9800 5450
Wire Wire Line
	9750 5550 9800 5550
Wire Wire Line
	9750 5650 9800 5650
Wire Wire Line
	10500 5750 10550 5750
Wire Wire Line
	10500 5650 10550 5650
Wire Wire Line
	10500 5550 10550 5550
Wire Wire Line
	10500 5350 10550 5350
Wire Wire Line
	10500 5250 10550 5250
Wire Wire Line
	10500 5150 10550 5150
Wire Wire Line
	6600 4300 6600 4400
Wire Wire Line
	6700 4300 6700 4400
Wire Wire Line
	6800 4300 6800 4400
Wire Wire Line
	6900 4300 6900 4400
Wire Wire Line
	7000 4300 7000 4400
Wire Wire Line
	7100 4300 7100 4400
Wire Wire Line
	7650 4300 7650 4400
Wire Wire Line
	7750 4300 7750 4400
Wire Wire Line
	7850 4300 7850 4400
Wire Wire Line
	7950 4300 7950 4400
Wire Wire Line
	8050 4300 8050 4400
Wire Wire Line
	8150 4300 8150 4400
Wire Wire Line
	8700 4300 8700 4400
Wire Wire Line
	8800 4300 8800 4400
Wire Wire Line
	8900 4300 8900 4400
Wire Wire Line
	9000 4300 9000 4400
Wire Wire Line
	9100 4300 9100 4400
Wire Wire Line
	9200 4300 9200 4400
Wire Wire Line
	9750 4300 9750 4400
Wire Wire Line
	9850 4300 9850 4400
Wire Wire Line
	9950 4300 9950 4400
Wire Wire Line
	10050 4300 10050 4400
Wire Wire Line
	10150 4300 10150 4400
Wire Wire Line
	10250 4300 10250 4400
Wire Wire Line
	10350 4400 10350 4300
Wire Wire Line
	10450 4450 10450 4300
Wire Wire Line
	9400 4450 9400 4300
Wire Wire Line
	9300 4400 9300 4300
Wire Wire Line
	8350 4450 8350 4300
Wire Wire Line
	8250 4300 8250 4400
Wire Wire Line
	7300 4450 7300 4300
Wire Wire Line
	7200 4300 7200 4400
Wire Wire Line
	10650 3600 10650 3500
Wire Wire Line
	9600 3600 9600 3500
Wire Wire Line
	8550 3600 8550 3500
Wire Wire Line
	7500 3600 7500 3500
Wire Wire Line
	2550 4050 2750 4050
Wire Wire Line
	2550 4250 2750 4250
Wire Wire Line
	2550 4450 2750 4450
Wire Wire Line
	2550 3850 2750 3850
Wire Wire Line
	2550 3750 2750 3750
Wire Wire Line
	2550 3650 2750 3650
Wire Wire Line
	2550 3550 2750 3550
Wire Wire Line
	2550 3450 3500 3450
Wire Wire Line
	2550 3350 3500 3350
Wire Wire Line
	2550 3250 3500 3250
Wire Wire Line
	2550 3150 3500 3150
Wire Wire Line
	2550 3050 3500 3050
Wire Wire Line
	9750 5350 9800 5350
Wire Wire Line
	8800 5450 8850 5450
Wire Wire Line
	8050 5350 8100 5350
Wire Wire Line
	7100 5450 7150 5450
Wire Wire Line
	6300 5350 6400 5350
Wire Wire Line
	10500 5450 10550 5450
Connection ~ 5150 6700
Connection ~ 5150 7100
Connection ~ 5400 6700
Connection ~ 5400 7100
Wire Wire Line
	5600 6050 5700 6050
Wire Wire Line
	5600 6200 5700 6200
Wire Wire Line
	5700 6200 5700 6250
Wire Wire Line
	6250 6200 6350 6200
Wire Wire Line
	6250 6050 6350 6050
Wire Wire Line
	2550 5450 2750 5450
Wire Wire Line
	2550 5250 2750 5250
Wire Wire Line
	2550 5050 2750 5050
Wire Wire Line
	2550 4850 2750 4850
Wire Wire Line
	2550 4650 2750 4650
$Comp
L GND #PWR0111
U 1 1
P 3500 3650
F 0 "#PWR0111" H 3500 3650 30  0001 C CNN
F 1 "GND" H 3500 3580 30  0001 C CNN
F 2 "" H 3500 3650 60  0000 C CNN
F 3 "" H 3500 3650 60  0000 C CNN
	1    3500 3650
	1    0    0    -1  
$EndComp
Wire Wire Line
	3500 3650 3500 3550
$Comp
L CONN_7 P12
U 1 1
P 3850 3250
F 0 "P12" V 3820 3250 60  0000 C CNN
F 1 "CONN_7" V 3920 3250 60  0000 C CNN
F 2 "Socket_Strips:Socket_Strip_Straight_1x07" H 3850 3250 60  0001 C CNN
F 3 "" H 3850 3250 60  0000 C CNN
	1    3850 3250
	1    0    0    -1  
$EndComp
$Comp
L +5V #PWR0112
U 1 1
P 3500 2900
F 0 "#PWR0112" H 3500 2990 20  0001 C CNN
F 1 "+5V" H 3500 2990 30  0000 C CNN
F 2 "" H 3500 2900 60  0000 C CNN
F 3 "" H 3500 2900 60  0000 C CNN
	1    3500 2900
	1    0    0    -1  
$EndComp
Wire Wire Line
	3500 2950 3500 2900
$EndSCHEMATC
